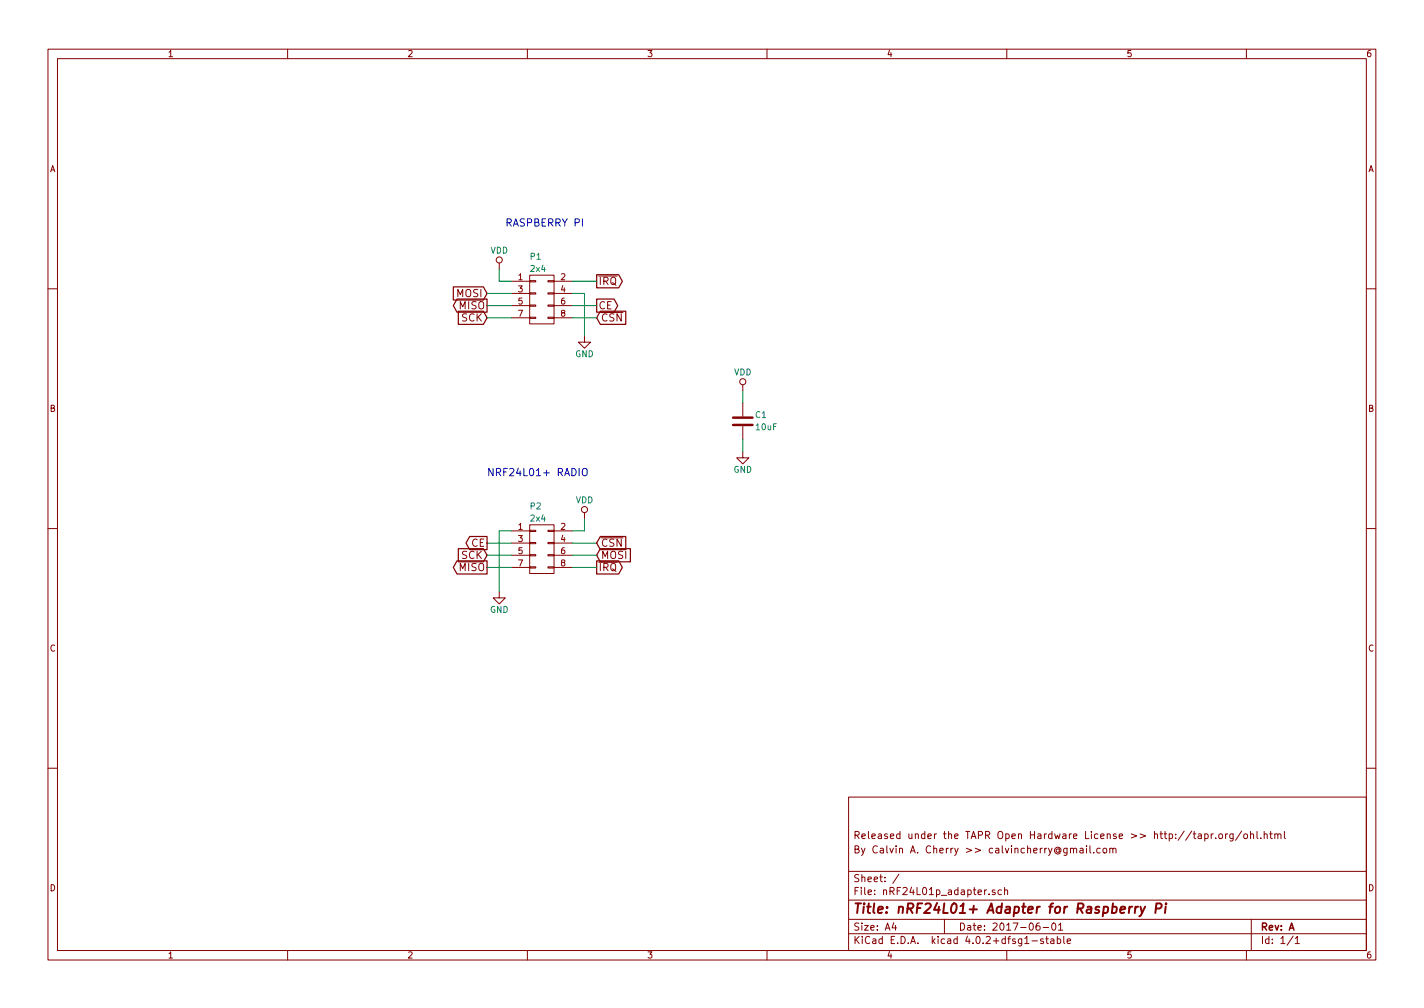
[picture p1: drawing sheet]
EESchema Schematic File Version 2
LIBS:power
LIBS:device
LIBS:transistors
LIBS:conn
LIBS:linear
LIBS:regul
LIBS:74xx
LIBS:cmos4000
LIBS:adc-dac
LIBS:memory
LIBS:xilinx
LIBS:microcontrollers
LIBS:dsp
LIBS:microchip
LIBS:analog_switches
LIBS:motorola
LIBS:texas
LIBS:intel
LIBS:audio
LIBS:interface
LIBS:digital-audio
LIBS:philips
LIBS:display
LIBS:cypress
LIBS:siliconi
LIBS:opto
LIBS:atmel
LIBS:contrib
LIBS:valves
EELAYER 25 0
EELAYER END
$Descr A4 11693 8268
encoding utf-8
Sheet 1 1
Title "nRF24L01+ Adapter for Raspberry Pi"
Date "2017-06-01"
Rev "A"
Comp ""
Comment1 "By Calvin A. Cherry >> calvincherry@gmail.com"
Comment2 "Released under the TAPR Open Hardware License >> http://tapr.org/ohl.html"
Comment3 ""
Comment4 ""
$EndDescr
$Comp
L CONN_02X04 P1
U 1 1
P 4450 2450
F 0 "P1" H 4350 2800 50  0000 L CNN
F 1 "2x4" H 4350 2700 50  0000 L CNN
F 2 "Socket_Strips:Socket_Strip_Straight_2x04" H 4450 1250 50  0001 C CNN
F 3 "" H 4450 1250 50  0000 C CNN
	1    4450 2450
	1    0    0    -1  
$EndComp
$Comp
L CONN_02X04 P2
U 1 1
P 4450 4500
F 0 "P2" H 4350 4850 50  0000 L CNN
F 1 "2x4" H 4350 4750 50  0000 L CNN
F 2 "nRF24L01p_adapter:Socket_Strip_Straight_2x04_mirrored" H 4450 3300 50  0001 C CNN
F 3 "" H 4450 3300 50  0000 C CNN
	1    4450 4500
	1    0    0    -1  
$EndComp
$Comp
L C C1
U 1 1
P 6100 3450
F 0 "C1" H 6200 3500 50  0000 L CNN
F 1 "10uF" H 6200 3400 50  0000 L CNN
F 2 "Capacitors_SMD:C_0805_HandSoldering" H 6138 3300 50  0001 C CNN
F 3 "" H 6100 3450 50  0000 C CNN
	1    6100 3450
	1    0    0    -1  
$EndComp
$Comp
L VDD #PWR01
U 1 1
P 6100 3200
F 0 "#PWR01" H 6100 3050 50  0001 C CNN
F 1 "VDD" H 6100 3350 50  0000 C CNN
F 2 "" H 6100 3200 50  0000 C CNN
F 3 "" H 6100 3200 50  0000 C CNN
	1    6100 3200
	1    0    0    -1  
$EndComp
$Comp
L VDD #PWR02
U 1 1
P 4100 2200
F 0 "#PWR02" H 4100 2050 50  0001 C CNN
F 1 "VDD" H 4100 2350 50  0000 C CNN
F 2 "" H 4100 2200 50  0000 C CNN
F 3 "" H 4100 2200 50  0000 C CNN
	1    4100 2200
	1    0    0    -1  
$EndComp
$Comp
L VDD #PWR03
U 1 1
P 4800 4250
F 0 "#PWR03" H 4800 4100 50  0001 C CNN
F 1 "VDD" H 4800 4400 50  0000 C CNN
F 2 "" H 4800 4250 50  0000 C CNN
F 3 "" H 4800 4250 50  0000 C CNN
	1    4800 4250
	1    0    0    -1  
$EndComp
$Comp
L GND #PWR04
U 1 1
P 6100 3700
F 0 "#PWR04" H 6100 3450 50  0001 C CNN
F 1 "GND" H 6100 3550 50  0000 C CNN
F 2 "" H 6100 3700 50  0000 C CNN
F 3 "" H 6100 3700 50  0000 C CNN
	1    6100 3700
	1    0    0    -1  
$EndComp
$Comp
L GND #PWR05
U 1 1
P 4800 2750
F 0 "#PWR05" H 4800 2500 50  0001 C CNN
F 1 "GND" H 4800 2600 50  0000 C CNN
F 2 "" H 4800 2750 50  0000 C CNN
F 3 "" H 4800 2750 50  0000 C CNN
	1    4800 2750
	1    0    0    -1  
$EndComp
$Comp
L GND #PWR06
U 1 1
P 4100 4850
F 0 "#PWR06" H 4100 4600 50  0001 C CNN
F 1 "GND" H 4100 4700 50  0000 C CNN
F 2 "" H 4100 4850 50  0000 C CNN
F 3 "" H 4100 4850 50  0000 C CNN
	1    4100 4850
	-1   0    0    -1  
$EndComp
Wire Wire Line
	6100 3600 6100 3700
Wire Wire Line
	6100 3200 6100 3300
Wire Wire Line
	4200 2300 4100 2300
Wire Wire Line
	4100 2300 4100 2200
Wire Wire Line
	4700 2400 4800 2400
Wire Wire Line
	4800 2400 4800 2750
Text GLabel 4000 2400 0    60   Input ~ 0
MOSI
Text GLabel 4000 2500 0    60   Output ~ 0
MISO
Text GLabel 4000 2600 0    60   Input ~ 0
SCK
Wire Wire Line
	4200 2400 4000 2400
Wire Wire Line
	4000 2500 4200 2500
Wire Wire Line
	4000 2600 4200 2600
Text GLabel 4900 2600 2    60   Input ~ 0
~CSN
Text GLabel 4900 2300 2    60   Output ~ 0
~IRQ
Text GLabel 4900 2500 2    60   Output ~ 0
CE
Wire Wire Line
	4900 2500 4700 2500
Wire Wire Line
	4700 2600 4900 2600
Wire Wire Line
	4900 2300 4700 2300
Wire Wire Line
	4700 4350 4800 4350
Wire Wire Line
	4100 4850 4100 4350
Wire Wire Line
	4100 4350 4200 4350
Text GLabel 4000 4450 0    60   Output ~ 0
CE
Text GLabel 4000 4550 0    60   Input ~ 0
SCK
Text GLabel 4000 4650 0    60   Output ~ 0
MISO
Wire Wire Line
	4000 4650 4200 4650
Wire Wire Line
	4200 4550 4000 4550
Wire Wire Line
	4000 4450 4200 4450
Text GLabel 4900 4450 2    60   Input ~ 0
~CSN
Text GLabel 4900 4550 2    60   Input ~ 0
MOSI
Text GLabel 4900 4650 2    60   Output ~ 0
~IRQ
Wire Wire Line
	4900 4650 4700 4650
Wire Wire Line
	4700 4550 4900 4550
Wire Wire Line
	4900 4450 4700 4450
Text Notes 4150 1850 0    60   ~ 0
RASPBERRY PI
Text Notes 4000 3900 0    60   ~ 0
NRF24L01+ RADIO
Wire Wire Line
	4800 4350 4800 4250
$EndSCHEMATC
